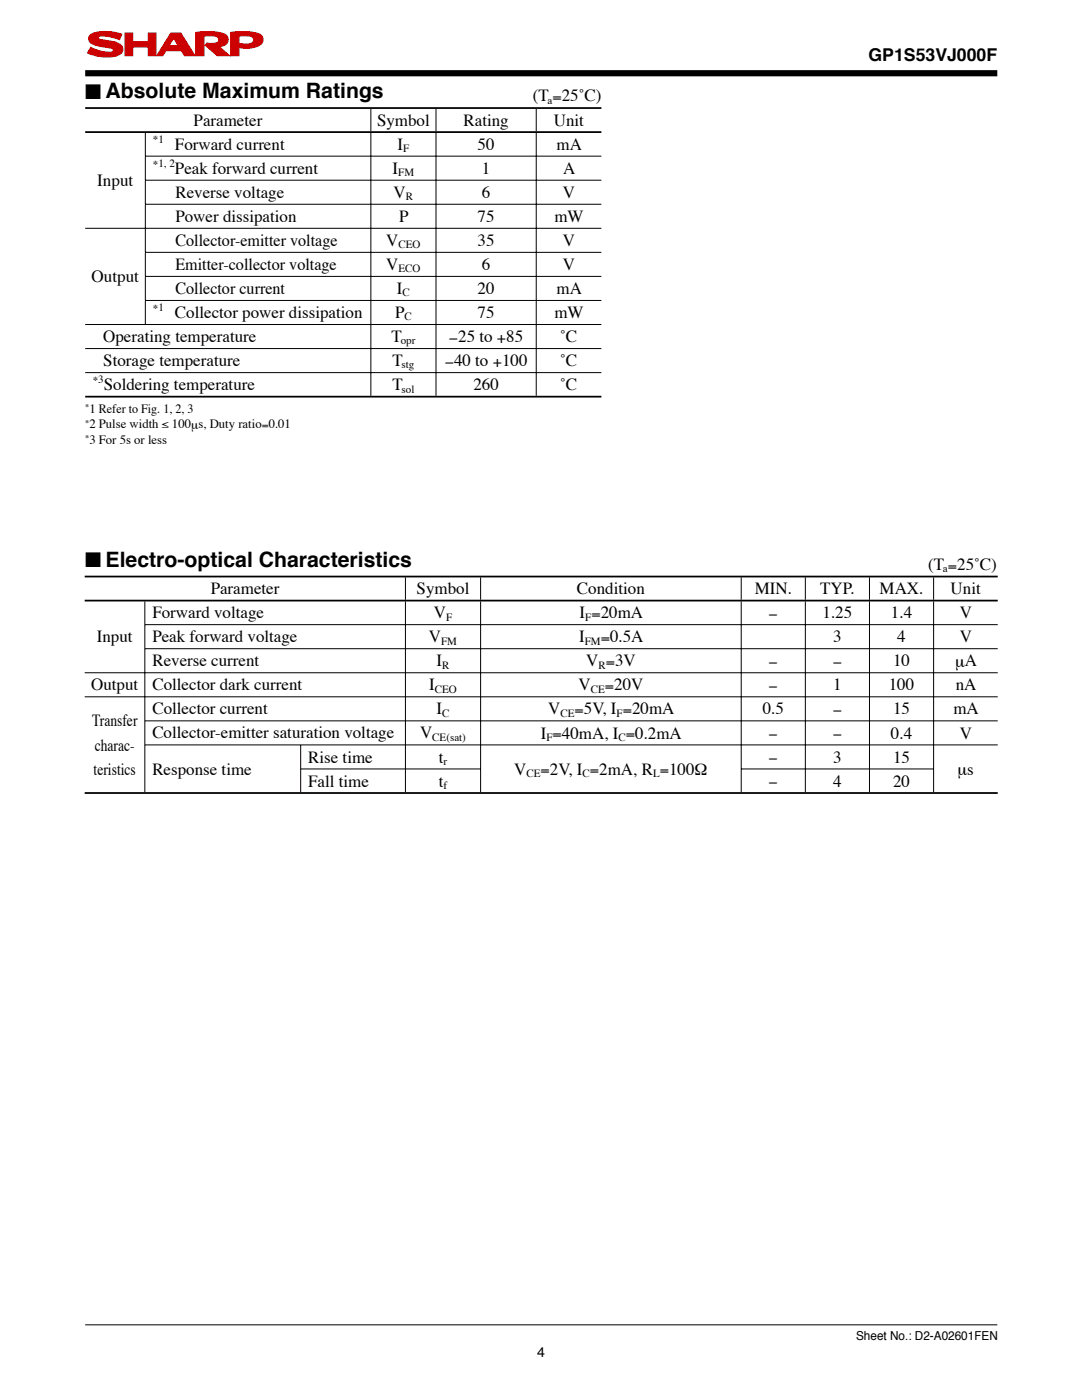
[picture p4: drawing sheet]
<svg xmlns="http://www.w3.org/2000/svg" width="216mm" height="279mm" viewBox="0 0 216 279" stroke-linecap="round" stroke-linejoin="round" font-family="sans-serif">
<path d="M17 264.4h182" fill="none" stroke="#000" stroke-width=".2"/>
<path d="M17 14.6h182" fill="none" stroke="#000" stroke-width="1.2" stroke-linecap="butt"/>
<path d="M17.9 7.1a1.12 1.12 0 0 0 .8 1.8l1.3 .4 2 .3a.52 .52 0 0 1 .5 .7 7 7 0 0 1-4.4-.8l-.6 1.1a8.7 8.7 0 0 0 6.2 .4 1.23 1.23 0 0 0 .8-1.3 1.23 1.23 0 0 0-1-1.1l-1.2-.3a5.8 5.8 0 0 1-2.7-.7 .87 .87 0 0 1 1.2-.4l1.6 .2 1.5 .5 .4-1.1a9 9 0 0 0-6 0zM46 6.5v4.6h1.7v-1.7a5.4 5.4 0 0 0 4.5-.7 1.34 1.34 0 0 0 .1-1.5 1.34 1.34 0 0 0-1.3-.6 14.7 14.7 0 0 0-5-.1zM47.7 7.2a5.3 5.3 0 0 1 2.6 .1 .79 .79 0 0 1 .2 1 .79 .79 0 0 1-.8 .5l-2-.2zM39.1 6.5v4.6h1.6v-3.9a5.3 5.3 0 0 1 2.6 .1 .7 .7 0 0 1 0 1.2l-1.2 .2-.8-.1-.3 .4 2.4 2.1h2.4l-2.1-1.8a1.46 1.46 0 0 0 1.5-.6 1.46 1.46 0 0 0 0-1.6 6.9 6.9 0 0 0-4.3-.8zM34.6 7.6l1 1.5h-1.9zM34.1 6.6l-2.8 4.5h1.2l.6-1h3.1l.6 1h2.1l-2.8-4.5zM25 6.6h1.5v1.8h3.1v-1.8h1.5v4.5h-1.5v-1.7h-3.1v1.7h-1.5z" fill="#c00"/>
<path d="M17.9 7.1a5.7 5.7 0 0 1 4.5-.7l1.9 .4-.4 1.1a7.6 7.6 0 0 0-4.1-.7l-.1 .2a.62 .62 0 0 0 .8 .6 9.8 9.8 0 0 1 3.4 .8 1.23 1.23 0 0 1 .6 1.4 1.23 1.23 0 0 1-1.1 .9 9.3 9.3 0 0 1-5.9-.5l.6-1.1a7 7 0 0 0 4.4 .8l.1-.2a1.15 1.15 0 0 0-1.2-.6 7.3 7.3 0 0 1-3.5-1.2l-.2-.8zM25 6.6h1.5v1.8h3.1v-1.8h1.5v4.5h-1.5v-1.7h-3.1v1.7h-1.5zM34.1 6.6h2l2.8 4.5h-2.1l-.6-1h-3.1l-.6 1h-1.2zM34.6 7.6l1 1.5h-1.9zM39.1 6.5a12.7 12.7 0 0 1 5.8 .3 1.32 1.32 0 0 1 .5 1.6 1.32 1.32 0 0 1-1.4 .9h-.3l2.1 1.8h-2.4l-2.4-2.1 .3-.4 .8 .1a1.85 1.85 0 0 0 1.5-.4 .94 .94 0 0 0-1.2-1.2l-1.7 .1v3.9h-1.6zM46 6.5a12.7 12.7 0 0 1 5.8 .3 1.34 1.34 0 0 1 .6 1.5 1.34 1.34 0 0 1-1.2 1 6.3 6.3 0 0 1-3.5 .1v1.7h-1.7zM47.7 7.2a5.3 5.3 0 0 1 2.6 .1 .79 .79 0 0 1 .2 1 .79 .79 0 0 1-.8 .5l-2-.2z" fill="none" stroke="#c00" stroke-width=".24"/>
<g fill="none" stroke="#000" stroke-width=".2">
<path d="M28.9 31.2h91.1M28.9 36h91.1M29 26.5v4.6M29 31.2v4.7M29 36v4.7M74 21.7v4.5M74 26.5v4.6M74 31.2v4.7M74 36v4.7M87 21.7v4.5M87 26.5v4.6M87 31.2v4.7"/>
<path d="M87 36v4.7M107 21.7v4.5M107 26.5v4.6M107 31.2v4.7M107 36v4.7M17 45.6h103M28.9 40.8h91.1M28.9 50.4h91.1M28.9 55.2h91.1M28.9 60h91.1M29 40.8v4.7M29 45.6v4.7"/>
<path d="M29 50.4v4.7M29 55.2v4.7M74 40.8v4.7M74 45.6v4.7M74 50.4v4.7M74 55.2v4.7M87 40.8v4.7M87 45.6v4.7M87 50.4v4.7M87 55.2v4.7M107 40.8v4.7M107 45.6v4.7"/>
<path d="M107 50.4v4.7M107 55.2v4.7M17 64.8h103M17 69.6h103M17 74.4h103M29 60v4.7M74 60v4.7M74 64.8v4.7M74 69.6v4.7M74 74.4v4.6M87 60v4.7M87 64.8v4.7"/>
<path d="M87 69.6v4.7M87 74.4v4.6M107 60v4.7M107 64.8v4.7M107 69.6v4.7M107 74.4v4.6M80.9 115.2v4.5M95.9 115.2v4.5M147.9 115.2v4.5M160.7 115.2v4.5M173.5 115.2v4.5M186.3 115.2v4.5"/>
<path d="M16.9 134.3h182.2M16.9 139.1h182.2M28.8 124.7h170.3M28.8 129.5h170.3M28.9 120v4.6M28.9 124.7v4.7M28.9 129.5v4.7M28.9 134.3v4.7M28.9 139.1v4.7M80.9 120v4.6M80.9 124.7v4.7M80.9 129.5v4.7"/>
<path d="M80.9 134.3v4.7M80.9 139.1v4.7M95.9 120v4.6M95.9 124.7v4.7M95.9 129.5v4.7M95.9 134.3v4.7M95.9 139.1v4.7M147.9 120v4.6M147.9 124.7v4.7M147.9 129.5v4.7M147.9 134.3v4.7M147.9 139.1v4.7"/>
<path d="M160.7 120v4.6M160.7 124.7v4.7M160.7 129.5v4.7M160.7 134.3v4.7M160.7 139.1v4.7M173.5 120v4.6M173.5 124.7v4.7M173.5 129.5v4.7M173.5 134.3v4.7M173.5 139.1v4.7M186.3 120v4.6M186.3 124.7v4.7"/>
<path d="M186.3 129.5v4.7M186.3 134.3v4.7M186.3 139.1v4.7M28.8 143.9h170.3M28.8 148.7h170.3M28.9 143.9v4.7M28.9 148.7v9.4M59.9 153.5h36.1M60 148.7v4.7M60 153.5v4.6M80.9 143.9v4.7M80.9 148.7v4.7"/>
<path d="M80.9 153.5v4.6M95.9 143.9v4.7M95.9 148.7v4.7M95.9 153.5v4.6M147.8 153.5h38.6M147.9 143.9v4.7M147.9 148.7v4.7M147.9 153.5v4.6M160.7 143.9v4.7M160.7 148.7v4.7M160.7 153.5v4.6M173.5 143.9v4.7"/>
<path d="M173.5 148.7v4.7M173.5 153.5v4.6M186.3 143.9v4.7M186.3 148.7v4.7M186.3 153.5v4.6"/>
</g>
<path d="M17 21.6h103M17 26.4h103M17 79.2h103M16.9 115.1h182.2M16.9 119.9h182.2M16.9 158.3h182.2" fill="none" stroke="#000" stroke-width=".35"/>
<g font-size="4.2">
<text x="17" y="19.7">■ Absolute Maximum Ratings</text>
<text x="17" y="113.2">■ Electro-optical Characteristics</text>
</g>
<text font-size="3.5" x="173.3" y="12.1">GP1S53VJ000F</text>
<g font-size="3.4">
<text x="106.3" y="20.2">(T =25˚C)</text>
<text x="34.9" y="29.9">Forward current</text>
<text x="38.6" y="25.1">Parameter</text>
<text x="75.2" y="25.1">Symbol</text>
<text x="79.3" y="29.9">I</text>
<text x="92.5" y="25.1">Rating</text>
<text x="95.3" y="29.9">50</text>
<text x="110.5" y="25.1">Unit</text>
<text x="111.1" y="29.9">mA</text>
<text x="34.9" y="34.7">Peak forward current</text>
<text x="78.3" y="34.7">I</text>
<text x="96.2" y="34.7">1</text>
<text x="112.4" y="34.7">A</text>
<text x="19.4" y="37.1">Input</text>
<text x="35" y="39.5">Reverse voltage</text>
<text x="78.5" y="39.5">V</text>
<text x="96.2" y="39.5">6</text>
<text x="112.3" y="39.5">V</text>
<text x="35" y="44.3">Power dissipation</text>
<text x="79.6" y="44.3">P</text>
<text x="95.3" y="44.3">75</text>
<text x="110.6" y="44.3">mW</text>
<text x="35" y="49.1">Collector-emitter voltage</text>
<text x="35" y="53.9">Emitter-collector voltage</text>
<text x="77.1" y="49.1">V</text>
<text x="77.1" y="53.9">V</text>
<text x="95.3" y="49.1">35</text>
<text x="96.2" y="53.9">6</text>
<text x="112.3" y="53.9">V</text>
<text x="112.3" y="49.1">V</text>
<text x="18.3" y="56.3">Output</text>
<text x="35" y="58.7">Collector current</text>
<text x="79.2" y="58.7">I</text>
<text x="95.3" y="58.7">20</text>
<text x="111.1" y="58.7">mA</text>
<text x="34.9" y="63.5">Collector power dissipation</text>
<text x="78.8" y="63.5">P</text>
<text x="95.3" y="63.5">75</text>
<text x="110.6" y="63.5">mW</text>
<text x="20.6" y="68.3">Operating temperature</text>
<text x="78.1" y="68.3">T</text>
<text x="89.6" y="68.4">−25 to +85</text>
<text x="111.8" y="68.3">˚C</text>
<text x="20.6" y="73.1">Storage temperature</text>
<text x="20.7" y="77.9">Soldering temperature</text>
<text x="78.3" y="77.9">T</text>
<text x="78.3" y="73.1">T</text>
<text x="88.7" y="73.3">−40 to +100</text>
<text x="94.5" y="77.9">260</text>
<text x="111.8" y="77.9">˚C</text>
<text x="111.8" y="73.1">˚C</text>
<text x="185.2" y="113.7">(T =25˚C)</text>
<text x="42" y="118.6">Parameter</text>
<text x="83.1" y="118.6">Symbol</text>
<text x="115.1" y="118.6">Condition</text>
<text x="150.6" y="118.6">MIN.</text>
<text x="163.7" y="118.6">TYP.</text>
<text x="175.5" y="118.6">MAX.</text>
<text x="189.7" y="118.6">Unit</text>
<text x="30.4" y="123.4">Forward voltage</text>
<text x="86.6" y="123.4">V</text>
<text x="115.7" y="123.4">I =20mA</text>
<text x="153.4" y="123.6">−</text>
<text x="164.1" y="123.4">1.25</text>
<text x="177.8" y="123.4">1.4</text>
<text x="191.5" y="123.4">V</text>
<text x="19.3" y="128.2">Input</text>
<text x="30.4" y="128.2">Peak forward voltage</text>
<text x="85.6" y="128.2">V</text>
<text x="115.6" y="128.2">I</text>
<text x="119.9" y="128.4">=0.5A</text>
<text x="166.2" y="128.2">3</text>
<text x="179" y="128.2">4</text>
<text x="191.5" y="128.2">V</text>
<text x="18.2" y="137.8">Output</text>
<text x="30.4" y="133">Reverse current</text>
<text x="30.4" y="137.8">Collector dark current</text>
<text x="85.6" y="137.8">I</text>
<text x="87.1" y="133">I</text>
<text x="115.5" y="137.8">V</text>
<text x="117" y="133">V =3V</text>
<text x="120.7" y="137.9">=20V</text>
<text x="153.4" y="133.1">−</text>
<text x="153.4" y="137.9">−</text>
<text x="166.2" y="133.1">−</text>
<text x="166.3" y="137.8">1</text>
<text x="177.4" y="137.8">100</text>
<text x="178.2" y="133">10</text>
<text x="190.6" y="133.1">μA</text>
<text x="190.7" y="137.8">nA</text>
<text x="30.4" y="142.6">Collector current</text>
<text x="87.1" y="142.6">I</text>
<text x="109.4" y="142.6">V</text>
<text x="114.7" y="142.8">=5V, I =20mA</text>
<text x="152.2" y="142.6">0.5</text>
<text x="166.2" y="142.8">−</text>
<text x="178.2" y="142.6">15</text>
<text x="190.2" y="142.6">mA</text>
<text x="18.4" y="145">Transfer</text>
<text x="18.9" y="149.8">charac-</text>
<text x="30.4" y="147.4">Collector-emitter saturation voltage</text>
<text x="83.8" y="147.4">V</text>
<text x="107.9" y="147.4">I =40mA, I =0.2mA</text>
<text x="153.4" y="147.6">−</text>
<text x="166.2" y="147.6">−</text>
<text x="177.8" y="147.4">0.4</text>
<text x="191.5" y="147.4">V</text>
<text x="18.7" y="154.6">teristics</text>
<text x="30.4" y="154.6">Response time</text>
<text x="61.5" y="152.2">Rise time</text>
<text x="87.6" y="152.2">t</text>
<text x="102.6" y="154.6">V</text>
<text x="107.9" y="154.7">=2V, I =2mA, R =100Ω</text>
<text x="153.4" y="152.3">−</text>
<text x="166.3" y="152.2">3</text>
<text x="178.2" y="152.2">15</text>
<text x="191.1" y="154.7">μs</text>
<text x="61.5" y="157">Fall time</text>
<text x="87.6" y="157">t</text>
<text x="153.4" y="157.2">−</text>
<text x="166.2" y="157">4</text>
<text x="178.2" y="157">20</text>
</g>
<text font-size="2.8" x="107.2" y="270.8">4</text>
<g font-size="2.5">
<text x="17.8" y="82.5">1 Refer to Fig. 1, 2, 3</text>
<text x="17.8" y="85.5">2 Pulse width ≤ 100μs, Duty ratio=0.01</text>
<text x="17.8" y="88.5">3 For 5s or less</text>
<text x="170.8" y="267.5">Sheet No.: D2-A02601FEN</text>
</g>
<g font-size="2.2">
<text x="109.3" y="20.7">a</text>
<text x="30.5" y="28.2">∗1</text>
<text x="30.5" y="33">∗1, 2</text>
<text x="79.5" y="35.1">FM</text>
<text x="80.5" y="30.3">F</text>
<text x="81" y="39.9">R</text>
<text x="79.5" y="49.5">CEO</text>
<text x="79.5" y="54.3">ECO</text>
<text x="80.3" y="59.1">C</text>
<text x="30.5" y="61.8">∗1</text>
<text x="80.7" y="63.9">C</text>
<text x="79.9" y="68.7">opr</text>
<text x="18.5" y="76.2">∗3</text>
<text x="80.1" y="73.5">stg</text>
<text x="80.1" y="78.3">sol</text>
<text x="188.2" y="114.2">a</text>
<text x="89" y="123.8">F</text>
<text x="116.8" y="123.8">F</text>
<text x="88" y="128.6">FM</text>
<text x="116.7" y="128.6">FM</text>
<text x="88.2" y="133.4">R</text>
<text x="119.4" y="133.4">R</text>
<text x="86.8" y="138.2">CEO</text>
<text x="88.2" y="143">C</text>
<text x="111.8" y="143">CE</text>
<text x="117.9" y="138.2">CE</text>
<text x="123" y="143">F</text>
<text x="86.3" y="147.8">CE(sat)</text>
<text x="109.1" y="147.8">F</text>
<text x="123.4" y="147.8">C</text>
<text x="88.5" y="152.6">r</text>
<text x="105.1" y="155">CE</text>
<text x="116.3" y="155">C</text>
<text x="130.3" y="155">L</text>
<text x="88.5" y="157.4">f</text>
</g>
<g font-size="1.7">
<text x="17" y="81.5">∗</text>
<text x="17" y="84.5">∗</text>
<text x="17" y="87.6">∗</text>
</g>
</svg>
